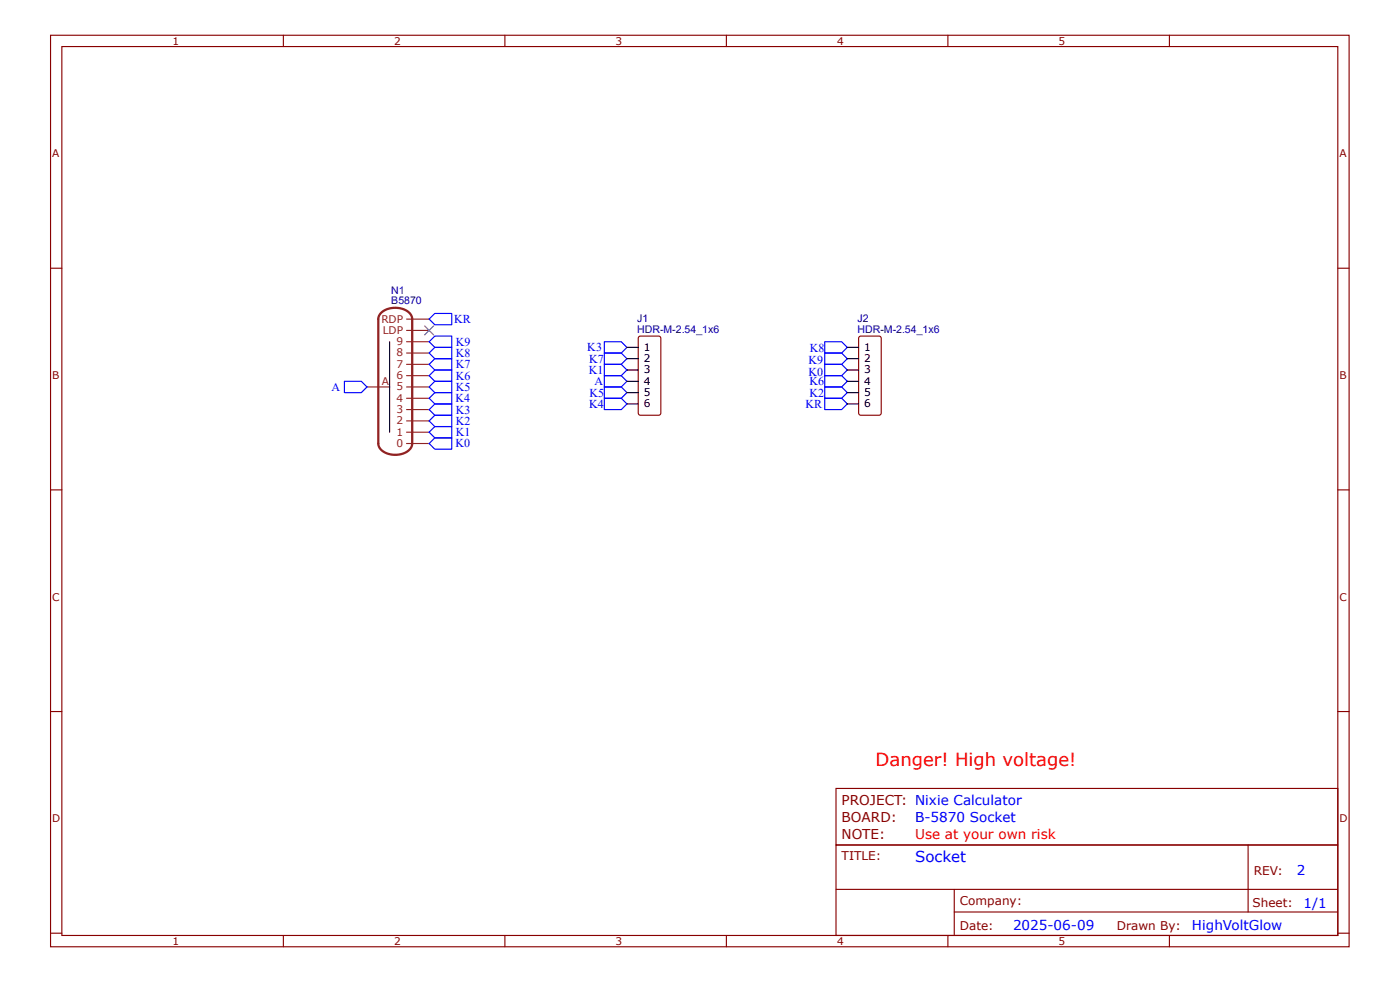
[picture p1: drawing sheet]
<svg xmlns="http://www.w3.org/2000/svg" width="297mm" height="210mm" viewBox="0 0 297 210" stroke-linecap="round" stroke-linejoin="round" font-family="sans-serif">
<g fill="none" stroke="#800" stroke-width=".24">
<path d="M10.7 7.5h275.5v193.2h-275.5zM13.1 9.9h270.7v188.4h-270.7zM60.1 7.5v2.4M107.1 7.5v2.4M154.1 7.5v2.4M201.1 7.5v2.4M248.1 7.5v2.4M10.7 56.9h2.4M283.8 56.9h2.4M135.5 71.4l.4-.1h3.8h.3l.2 .3v16l-.1 .2-.3 .2h-3.9h-.3l-.2-.4v-15.9zM182.3 71.4l.3-.1h3.9h.2l.2 .3 .1 16-.1 .2-.3 .2h-4h-.2l-.2-.4v-15.9zM10.7 103.9h2.4"/>
<path d="M283.8 103.9h2.4M10.7 150.9h2.4M283.8 150.9h2.4M177.4 179.1h106.4v19.2h-106.4zM177.4 167.2h106.4v11.9h-106.4zM264.8 179.2v14.2M10.7 197.8h2.4M60.1 198.3v2.4M107.1 198.3v2.4M154.1 198.3v2.4M177.4 188.6h106.3M201.1 198.3v2.4"/>
<path d="M202.4 193.4h81.3M202.4 188.6v9.5M248.1 198.3v2.4M283.8 197.8h2.4"/>
</g>
<path d="M80.9 66.3a4.5 4.5 0 0 1 6.4 .6l.1 .8v26.3a3.2 3.2 0 0 1-3.5 2.4 3.2 3.2 0 0 1-3.6-2.4v-26.3l.1-.8z" fill="none" stroke="#8d2323" stroke-width=".48"/>
<g fill="none" stroke="#8d2323" stroke-width=".24">
<path d="M86.2 79.6h4.8M86.2 77.2h4.8M86.2 74.8h4.8M86.2 72.5h4.8M86.2 70.1h4.8M86.2 67.7h4.8M77.9 82h4.8M86.2 91.6h4.8M86.2 89.2h4.8M86.2 86.8h4.8M86.2 84.4h4.8M86.2 82h4.8"/>
<path d="M86.2 94h4.8"/>
</g>
<g fill="none" stroke="#000" stroke-width=".24">
<path d="M82.7 72.5v19.1M133 73.6h2.4M133 76h2.4M133 78.4h2.4M179.8 73.6h2.4M179.8 76h2.4M179.8 78.4h2.4M133 80.8h2.4M133 83.2h2.4M133 85.6h2.4M179.8 80.8h2.4M179.8 83.2h2.4"/>
<path d="M179.8 85.6h2.4"/>
</g>
<g fill="none" stroke="#00f" stroke-width=".24">
<path d="M91 67.7l1.2-1.2h3.6v2.4h-3.6zM91 79.6l1.2-1.2h3.6v2.4h-3.6zM91 77.2l1.2-1.2h3.6v2.4h-3.6zM91 74.8l1.2-1.2h3.6v2.4h-3.6zM91 72.5l1.2-1.2h3.6v2.3h-3.6zM128.2 77.2h3.6l1.2 1.2-1.2 1.2h-3.6zM128.2 79.6h3.6l1.2 1.2-1.2 1.2h-3.6zM128.2 74.8h3.6l1.2 1.2-1.2 1.2h-3.6zM128.2 72.5h3.6l1.2 1.1-1.2 1.2h-3.6zM175 79.6h3.6l1.2 1.2-1.2 1.2h-3.6zM175 77.2h3.6l1.2 1.2-1.2 1.2h-3.6zM175 74.8h3.6l1.2 1.2-1.2 1.2h-3.6z"/>
<path d="M175 72.5h3.6l1.2 1.1-1.2 1.2h-3.6zM73.1 80.8h3.6l1.2 1.2-1.2 1.2h-3.6zM91 94l1.2-1.2h3.6v2.4h-3.6zM91 91.6l1.2-1.2h3.6v2.4h-3.6zM91 89.2l1.2-1.2h3.6v2.4h-3.6zM91 86.8l1.2-1.2h3.6v2.4h-3.6zM91 84.4l1.2-1.2h3.6v2.4h-3.6zM91 82l1.2-1.2h3.6v2.4h-3.6zM128.2 84.4h3.6l1.2 1.2-1.2 1.2h-3.6zM128.2 82h3.6l1.2 1.2-1.2 1.2h-3.6zM175 82h3.6l1.2 1.2-1.2 1.2h-3.6zM175 84.4h3.6l1.2 1.2-1.2 1.2h-3.6z"/>
</g>
<path d="M90.1 69.1l1.9 1.9M92 69.1l-1.9 1.9" fill="none" stroke="#3c3" stroke-width=".24"/>
<text font-size="3.8" fill="#f00" x="185.8" y="162.4">Danger! High voltage!</text>
<text font-size="3.2" fill="#00f" x="194.1" y="182.7">Socket</text>
<g font-size="2.9" fill="#800">
<text x="178.6" y="170.8">PROJECT: Nixie Calculator</text>
<text x="178.6" y="174.4">BOARD:</text>
<text x="178.6" y="178">NOTE:</text>
</g>
<g font-size="2.9" fill="#00f">
<text x="194.1" y="174.4">B-5870 Socket</text>
<text x="275.1" y="185.4">2</text>
<text x="214.9" y="197.2">2025-06-09</text>
<text x="252.9" y="197.1">HighVoltGlow</text>
<text x="276.5" y="192.4">1/1</text>
</g>
<text font-size="2.9" fill="#f00" x="194.1" y="178">Use at your own risk</text>
<g font-size="2.6" fill="#00f">
<text x="96.4" y="68.5">KR</text>
<text x="96.7" y="75.7">K8</text>
<text x="96.7" y="73.3">K9</text>
<text x="124.6" y="74.5">K3</text>
<text x="125" y="76.9">K7</text>
<text x="171.5" y="77.2">K9</text>
<text x="171.8" y="74.5">K8</text>
<text x="70.3" y="82.9">A</text>
<text x="96.7" y="82.9">K5</text>
<text x="96.7" y="80.5">K6</text>
<text x="96.7" y="78.1">K7</text>
<text x="124.9" y="79.3">K1</text>
<text x="126.1" y="81.7">A</text>
<text x="171.5" y="79.6">K0</text>
<text x="171.7" y="81.7">K6</text>
<text x="96.6" y="85.3">K4</text>
<text x="96.7" y="87.7">K3</text>
<text x="125" y="86.5">K4</text>
<text x="125.1" y="84.1">K5</text>
<text x="170.9" y="86.5">KR</text>
<text x="171.7" y="84.1">K2</text>
<text x="96.7" y="94.9">K0</text>
<text x="96.7" y="92.5">K1</text>
<text x="96.7" y="90.1">K2</text>
</g>
<g font-size="2.6" fill="#800">
<text x="178.6" y="182.3">TITLE:</text>
<text x="266" y="185.4">REV:</text>
<text x="203.6" y="191.9">Company:</text>
<text x="203.6" y="197.1">Date:</text>
<text x="237" y="197.2">Drawn By:</text>
<text x="265.7" y="192.3">Sheet:</text>
</g>
<g font-size="2.2" fill="#800">
<text x="36.6" y="9.5">1</text>
<text x="83.6" y="9.5">2</text>
<text x="130.6" y="9.5">3</text>
<text x="177.6" y="9.5">4</text>
<text x="224.6" y="9.5">5</text>
<text x="11.1" y="33.4">A</text>
<text x="284.2" y="33.4">A</text>
<text x="11.1" y="80.4">B</text>
<text x="284.2" y="80.4">B</text>
<text x="11.1" y="127.4">C</text>
<text x="284.2" y="127.4">C</text>
<text x="11.1" y="174.4">D</text>
<text x="284.2" y="174.4">D</text>
<text x="36.6" y="200.4">1</text>
<text x="83.6" y="200.4">2</text>
<text x="130.6" y="200.4">3</text>
<text x="177.6" y="200.4">4</text>
<text x="224.6" y="200.4">5</text>
</g>
<g font-size="2.2" fill="#000080">
<text x="83" y="64.5">B5870</text>
<text x="83" y="62.4">N1</text>
<text x="135.2" y="70.5">HDR-M-2.54_1x6</text>
<text x="135.2" y="68.3">J1</text>
<text x="181.9" y="70.5">HDR-M-2.54_1x6</text>
<text x="181.9" y="68.3">J2</text>
</g>
<g font-size="2.2" fill="#8d2323">
<text x="80.9" y="68.4">RDP</text>
<text x="81.2" y="70.8">LDP</text>
<text x="84.1" y="78">7</text>
<text x="84.1" y="75.6">8</text>
<text x="84.1" y="73.2">9</text>
<text x="81" y="81.6">A</text>
<text x="84.1" y="82.8">5</text>
<text x="84.1" y="80.4">6</text>
<text x="84.1" y="90">2</text>
<text x="84.1" y="87.6">3</text>
<text x="84.1" y="85.2">4</text>
<text x="84.1" y="92.4">1</text>
<text x="84.1" y="94.8">0</text>
</g>
<g font-size="2.2">
<text x="136.6" y="74.4">1</text>
<text x="136.6" y="76.8">2</text>
<text x="183.4" y="74.4">1</text>
<text x="183.4" y="76.8">2</text>
<text x="136.6" y="79.2">3</text>
<text x="136.6" y="81.6">4</text>
<text x="136.6" y="84">5</text>
<text x="183.4" y="79.2">3</text>
<text x="183.4" y="81.6">4</text>
<text x="183.4" y="84">5</text>
<text x="136.6" y="86.4">6</text>
<text x="183.4" y="86.4">6</text>
</g>
</svg>
